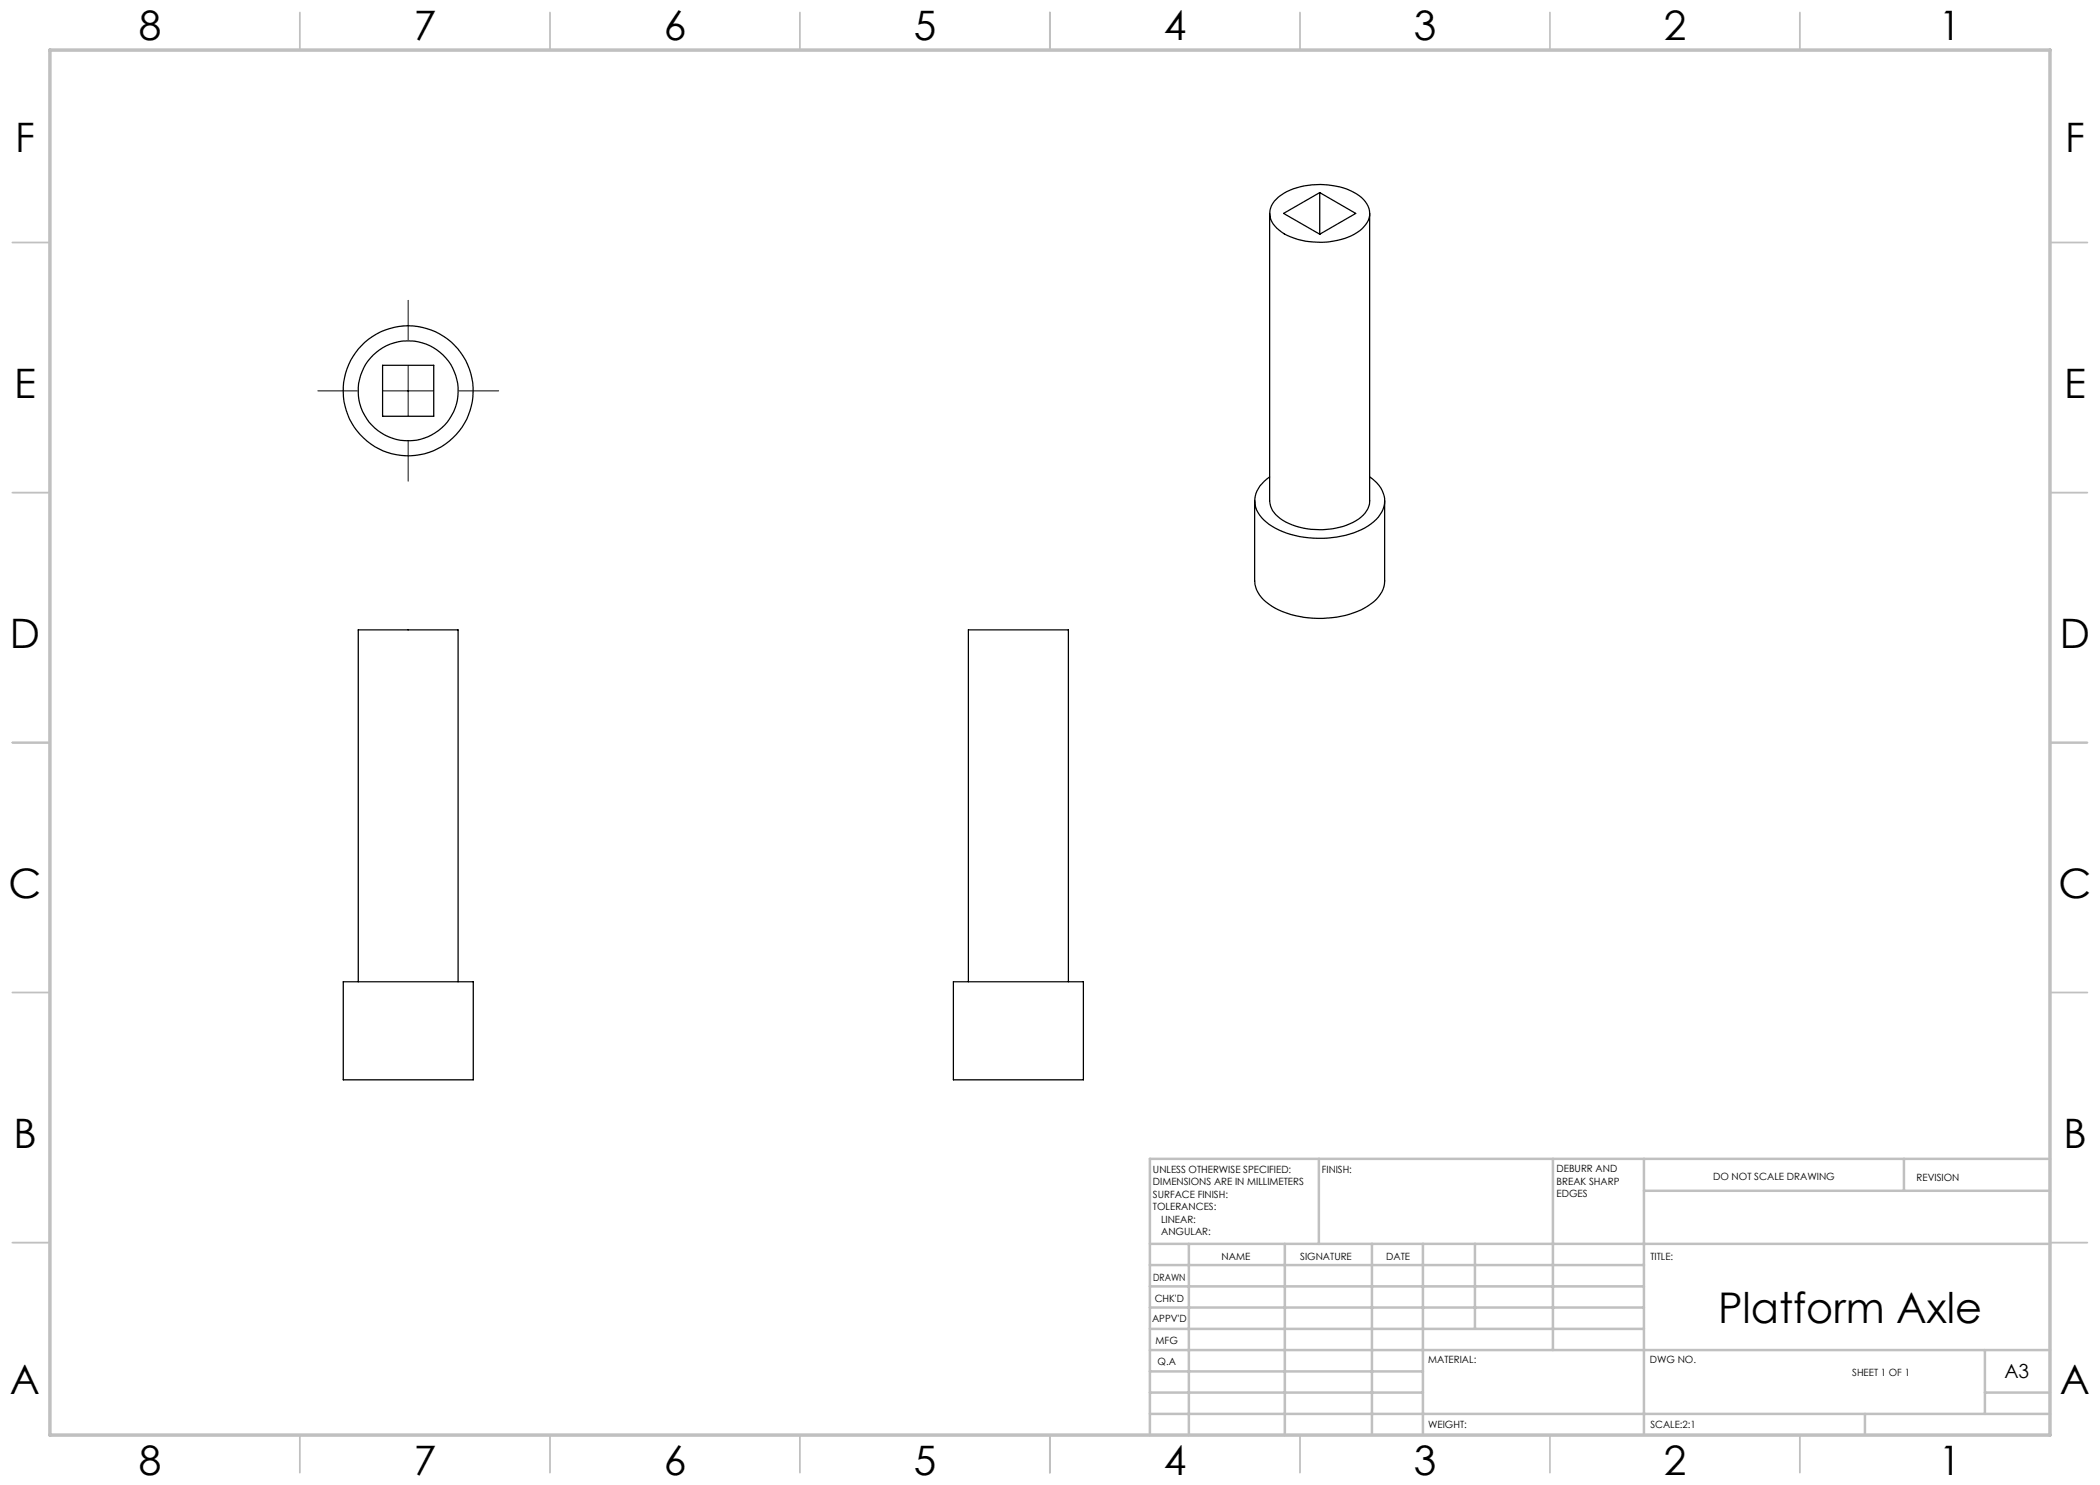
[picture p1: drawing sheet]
<svg xmlns="http://www.w3.org/2000/svg" width="420mm" height="297mm" viewBox="0 0 420 297" stroke-linecap="round" stroke-linejoin="round" font-family="sans-serif">
<path d="M63.6 78.2h7.9M76.6 78.2h10.1M81.6 60.1v7.9M81.6 73.1v10.2M91.8 78.2h7.9M81.6 88.3v7.9" fill="none" stroke="#000" stroke-width=".2"/>
<g fill="none" stroke="#c0c0c0" stroke-width=".35">
<path d="M60 2.5v7.5M110 2.5v7.5M160 2.5v7.5M210 2.5v7.5M260 2.5v7.5M310 2.5v7.5M360 2.5v7.5M2.5 48.5h7.5M410 48.5h7.5M2.5 98.5h7.5M410 98.5h7.5M2.5 148.5h7.5"/>
<path d="M410 148.5h7.5M2.5 198.5h7.5M410 198.5h7.5M2.5 248.5h7.5M410 248.5h7.5M60 287v7.5M110 287v7.5M160 287v7.5M210 287v7.5M260 287v7.5M310 287v7.5M360 287v7.5"/>
</g>
<g fill="none" stroke="#c0c0c0" stroke-width=".5">
<path d="M263.8 231.8v17M310.6 231.8v38.2M328.8 231.8v55.2M328.8 238.2h81.2M380.8 231.8v6.4M410 231.8h-180v55.2M230 248.8h180M230 257.3h98.8M230 253h98.8M237.8 248.8v38.2M257 248.8v38.2M274.4 248.8v38.2"/>
<path d="M284.6 248.8v38.2M295 248.8v17M230 265.8h98.8M230 261.5h98.8M230 278.5h54.6M230 274.3h54.6M230 270h180M397 278.5h13M397 270v12.8M230 282.8h180M373 282.8v4.2"/>
</g>
<path d="M10 10h400v277h-400z" fill="none" stroke="#c0c0c0" stroke-width=".7"/>
<g fill="none" stroke="#000" stroke-width=".25">
<path d="M255.3 39.8a13.2 13.2 0 0 1 10.4-2.8 10.8 10.8 0 0 1 7.4 3.4 3.7 3.7 0 0 1-.7 5.4 13.9 13.9 0 0 1-10.6 2.5 9.7 9.7 0 0 1-7.4-3.9 3.7 3.7 0 0 1 .9-4.6zM263.9 38.5l-7.2 4.2 7.2 4.1M263.9 38.5l7.2 4.2-7.2 4.1M263.9 38.5v8.3M253.9 42.7v57.5a5.5 5.5 0 0 0 3.9 4.5 15.4 15.4 0 0 0 13.9-.9 4.7 4.7 0 0 0 2.2-3.6v-57.5M76.5 73.1h10.2v10.2h-10.2zM253.9 95.4a5.9 5.9 0 0 0-2.9 5.5 8.1 8.1 0 0 0 5.5 5.4 20.3 20.3 0 0 0 17.1-1.1 6.3 6.3 0 0 0 3.3-5.5 6.1 6.1 0 0 0-3-4.3M250.9 100.2v16a6.3 6.3 0 0 0 3.5 5.1 20 20 0 0 0 19.2-.1 6.3 6.3 0 0 0 3.3-5v-16M68.7 196.4h26v19.6h-26zM71.6 196.4v-70.4h20v70.4M190.7 196.4h26v19.6h-26zM193.7 196.4v-70.4h20v70.4"/>
<circle cx="81.6" cy="78.2" r="10"/>
<circle cx="81.6" cy="78.2" r="13"/>
</g>
<text font-size="8.5" x="343.6" y="264.5">Platform Axle</text>
<g font-size="8.1">
<text x="27.8" y="8">8</text>
<text x="82.8" y="8">7</text>
<text x="132.8" y="8">6</text>
<text x="182.8" y="8">5</text>
<text x="232.8" y="8">4</text>
<text x="282.8" y="8">3</text>
<text x="332.8" y="8">2</text>
<text x="387.8" y="8">1</text>
<text x="3" y="30.4">F</text>
<text x="413" y="30.4">F</text>
<text x="2.8" y="79.6">E</text>
<text x="412.8" y="79.6">E</text>
<text x="2" y="129.6">D</text>
<text x="412" y="129.6">D</text>
<text x="1.7" y="179.6">C</text>
<text x="411.7" y="179.6">C</text>
<text x="2.7" y="229.6">B</text>
<text x="412.7" y="229.6">B</text>
<text x="2" y="278.9">A</text>
<text x="412" y="278.9">A</text>
<text x="27.8" y="295">8</text>
<text x="82.8" y="295">7</text>
<text x="132.8" y="295">6</text>
<text x="182.8" y="295">5</text>
<text x="232.8" y="295">4</text>
<text x="282.8" y="295">3</text>
<text x="332.8" y="295">2</text>
<text x="387.8" y="295">1</text>
</g>
<text font-size="3.9" x="400.9" y="275.5">A3</text>
<g font-size="2">
<text x="230.6" y="234.6">UNLESS OTHERWISE SPECIFIED:</text>
<text x="230.6" y="237.1">DIMENSIONS ARE IN MILLIMETERS</text>
<text x="230.6" y="239.6">SURFACE FINISH:</text>
<text x="264.4" y="234.6">FINISH:</text>
<text x="311.3" y="234.5">DEBURR AND</text>
<text x="311.3" y="237">BREAK SHARP</text>
<text x="311.3" y="239.5">EDGES</text>
<text x="342.6" y="236">DO NOT SCALE DRAWING</text>
<text x="383.3" y="236.2">REVISION</text>
<text x="230.6" y="242.1">TOLERANCES:</text>
<text x="232.2" y="244.6">LINEAR:</text>
<text x="232.2" y="247.1">ANGULAR:</text>
<text x="244.3" y="252">NAME</text>
<text x="260" y="251.9">SIGNATURE</text>
<text x="277.2" y="251.9">DATE</text>
<text x="330.1" y="251.9">TITLE:</text>
<text x="230.6" y="256.1">DRAWN</text>
<text x="230.9" y="260.3">CHK'D</text>
<text x="230.4" y="264.4">APPV'D</text>
<text x="231.1" y="268.8">MFG</text>
<text x="231.5" y="273">Q.A</text>
<text x="285.6" y="272.5">MATERIAL:</text>
<text x="330" y="272.5">DWG NO.</text>
<text x="370.4" y="275.3">SHEET 1 OF 1</text>
<text x="285.6" y="285.5">WEIGHT:</text>
<text x="330.1" y="285.6">SCALE:2:1</text>
</g>
</svg>
